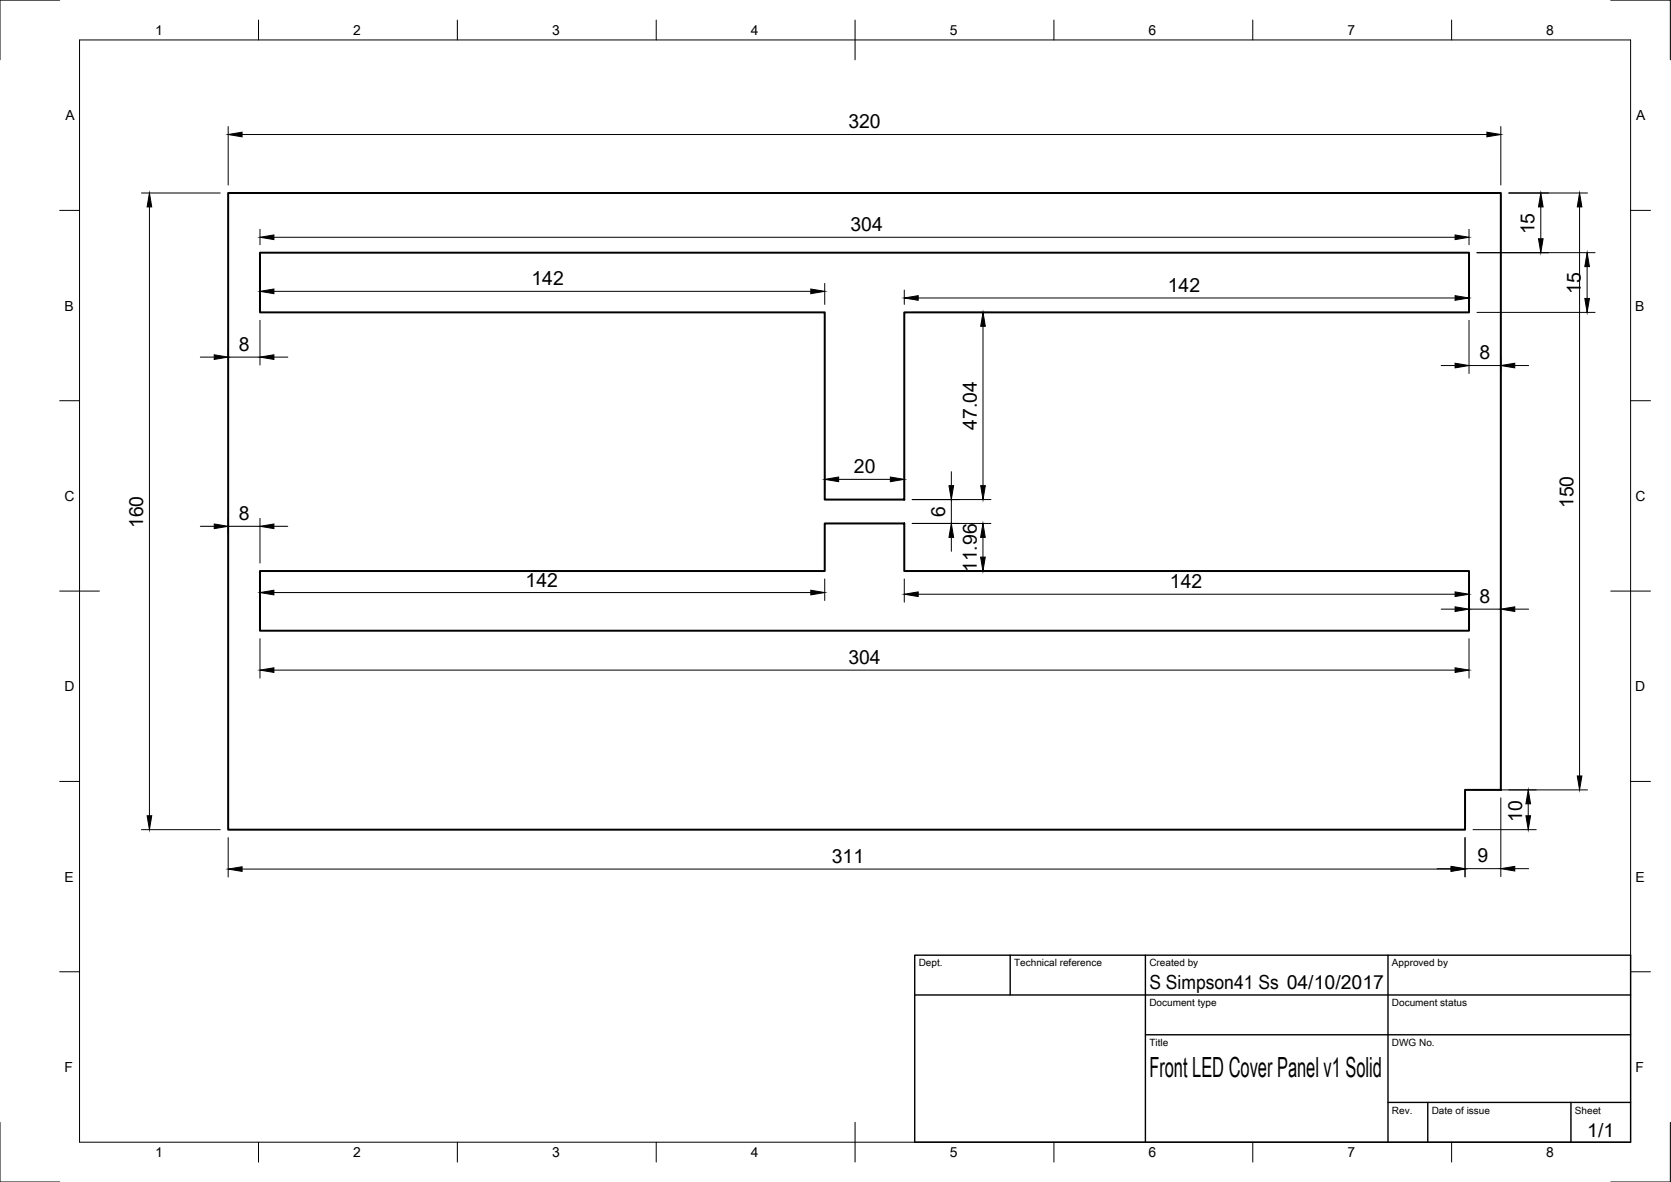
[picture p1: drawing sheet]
<svg xmlns="http://www.w3.org/2000/svg" width="420mm" height="297mm" viewBox="0 0 420 297" stroke-linecap="round" stroke-linejoin="round" font-family="sans-serif">
<!-- layer: Visible -->
<path d="M57.4 48.5h320v150h-9v10h-311zM65.4 63.5h304v15h-142v47h-20v-47h-142zM65.4 143.5h142v-12h20v12h142v15h-304z" fill="none" stroke="#000" stroke-width=".5"/>
<!-- layer: Border -->
<g fill="none" stroke="#000" stroke-width=".25">
<path d="M15 0h-15v15M20 10h390v277h-390zM65 5v5M115 5v5M165 5v5M215 5v10M265 5v5M315 5v5M365 5v5M405 0h15v15M15 52.9h5M410 52.9h5"/>
<path d="M15 100.7h5M410 100.7h5M15 148.5h10M405 148.5h10M15 196.4h5M410 196.4h5M15 244.2h5M410 244.2h5M0 282v15h15M65 287v5M115 287v5M165 287v5"/>
<path d="M215 282v10M265 287v5M315 287v5M365 287v5M420 282v15h-15"/>
</g>
<!-- layer: TitleBlock -->
<path d="M230 240h180v47h-180zM230 250h180M254 240v10M288 240v47M349 240v47M288 260h122M349 277h61M359 277v10M395 277v10" fill="none" stroke="#000" stroke-width=".35"/>
<!-- layer: Dimensions -->
<g fill="none" stroke="#000" stroke-width=".25">
<path d="M57.4 31.8v14.7M60.9 33.8h313M377.4 31.8v14.7M35.6 48.5h19.8M37.6 52v153M65.4 57.6v3.9M68.9 59.6h297M369.4 57.6v3.9M379.4 48.5h19.8M387.4 52v8M397.2 52v143M65.4 71.2v5.3"/>
<path d="M68.9 73.2h135M207.4 71.2v5.3M227.4 72.9v3.6M229.4 78.5h19.8M230.9 74.9h135M369.4 72.9v3.6M371.4 63.5h29.7M371.4 78.5h29.7M399.1 67v8M50.4 89.7h3.5M57.4 87.7v2.6M57.4 89.7h8"/>
<path d="M65.4 80.5v11.2M68.9 89.7h3.5M247.2 82v40M362.4 91.9h3.5M369.4 80.5v13.4M369.4 91.9h8M377.4 89.9v3.5M380.9 91.9h3.5M207.4 118.5v5M227.4 118.5v5M239.2 118.5v3.5M50.4 132.3h3.5"/>
<path d="M57.4 130.3v3.7M57.4 132.3h8M65.4 130.3v11.2M68.9 132.3h3.5M210.9 120.5h13M229.4 125.5h19.8M229.4 131.5h19.8M239.2 125.5v6M239.2 135v3.5M247.2 135v5M65.4 145.5v5.4M68.9 148.9h135"/>
<path d="M207.4 145.5v5.4M227.4 145.5v5.8M229.4 143.5h19.8M230.9 149.3h135M362.4 153.1h3.5M369.4 145.5v5.8M369.4 153.1h8M380.9 153.1h3.5M65.4 160.5v9.9M68.9 168.4h297M369.4 160.5v9.9M370.4 198.5h28.8"/>
<path d="M35.6 208.5h19.8M57.4 210.5v9.9M60.9 218.4h304M361.4 218.3h3.5M368.4 210.5v9.9M368.4 218.3h9M370.4 208.5h15.9M377.4 200.5v19.8M380.9 218.3h3.5M384.3 202v3"/>
</g>
<g fill="#000" stroke="#000" stroke-width=".25">
<path d="M57.4 33.8l3.5-.6v1.2zM373.9 33.2l3.5 .6-3.5 .6zM37.6 48.5l.6 3.5h-1.2zM65.4 59.6l3.5-.6v1.2zM365.9 59l3.5 .6-3.5 .6zM387.4 48.5l.6 3.5h-1.2zM397.2 48.5l.6 3.5h-1.2zM65.4 73.2l3.5-.6v1.2zM203.9 72.6l3.5 .6-3.5 .6zM227.4 74.9l3.5-.6v1.2zM365.9 74.3l3.5 .6-3.5 .6zM386.8 60h1.2l-.6 3.5z"/>
<path d="M399.1 63.5l.6 3.5h-1.2zM398.5 75h1.2l-.6 3.5zM53.9 89.2l3.5 .5-3.5 .6zM65.4 89.7l3.5-.5v1.1zM247.2 78.5l.6 3.5h-1.2zM365.9 91.3l3.5 .6-3.5 .5zM377.4 91.9l3.5-.6v1.1zM207.4 120.5l3.5-.6v1.1zM223.9 119.9l3.5 .6-3.5 .5zM53.9 131.7l3.5 .6-3.5 .5zM65.4 132.3l3.5-.6v1.1zM239.2 131.5l.6 3.5h-1.2z"/>
<path d="M238.6 122h1.2l-.6 3.5zM247.2 131.5l.5 3.5h-1.1zM246.6 122h1.2l-.6 3.5zM65.4 148.9l3.5-.6v1.2zM203.9 148.3l3.5 .6-3.5 .6zM227.4 149.3l3.5-.6v1.2zM246.6 140h1.1l-.5 3.5zM365.9 148.7l3.5 .6-3.5 .6zM365.9 152.5l3.5 .6-3.5 .6zM377.4 153.1l3.5-.6v1.2zM65.4 168.4l3.5-.6v1.2zM365.9 167.8l3.5 .6-3.5 .6z"/>
<path d="M396.6 195h1.2l-.6 3.5zM37 205h1.2l-.6 3.5zM57.4 218.4l3.5-.6v1.2zM364.9 217.8l3.5 .6-3.5 .6zM364.9 217.7l3.5 .6-3.5 .6zM377.4 218.3l3.5-.6v1.2zM383.7 205h1.1l-.5 3.5zM384.3 198.5l.5 3.5h-1.1z"/>
</g>
<text font-size="7" x="289" y="270.5">Front LED Cover Panel v1 Solid</text>
<g font-size="4.9">
<text x="213.3" y="32.2">320</text>
<text x="213.8" y="58.1">304</text>
<text x="385.9" y="58.9" transform="rotate(-90 385.9 58.9)">15</text>
<text x="133.6" y="71.7">142</text>
<text x="293.6" y="73.4">142</text>
<text x="397.5" y="73.9" transform="rotate(-90 397.5 73.9)">15</text>
<text x="60" y="88.2">8</text>
<text x="372" y="90.3">8</text>
<text x="245.6" y="108.1" transform="rotate(-90 245.6 108.1)">47.04</text>
<text x="214.7" y="118.9">20</text>
<text x="60" y="130.7">8</text>
<text x="237.6" y="129.9" transform="rotate(-90 237.6 129.9)">6</text>
<text x="395.6" y="127.7" transform="rotate(-90 395.6 127.7)">150</text>
<text x="36" y="132.7" transform="rotate(-90 36 132.7)">160</text>
<text x="245.6" y="143.8" transform="rotate(-90 245.6 143.8)">11.96</text>
<text x="132.2" y="147.4">142</text>
<text x="294.2" y="147.8">142</text>
<text x="372" y="151.5">8</text>
<text x="213.3" y="166.8">304</text>
<text x="382.7" y="206.6" transform="rotate(-90 382.7 206.6)">10</text>
<text x="209.1" y="216.8">311</text>
<text x="371.5" y="216.7">9</text>
<text x="289" y="248.5">S Simpson41 Ss 04/10/2017</text>
<text x="399.1" y="285.6">1/1</text>
</g>
<g font-size="3.5">
<text x="39" y="8.8">1</text>
<text x="88.8" y="8.8">2</text>
<text x="138.8" y="8.8">3</text>
<text x="188.7" y="8.8">4</text>
<text x="238.8" y="8.8">5</text>
<text x="288.7" y="8.8">6</text>
<text x="338.8" y="8.8">7</text>
<text x="388.8" y="8.8">8</text>
<text x="16.4" y="30.2">A</text>
<text x="411.4" y="30.2">A</text>
<text x="16.2" y="78">B</text>
<text x="411.2" y="78">B</text>
<text x="16.2" y="125.9">C</text>
<text x="411.2" y="125.9">C</text>
<text x="16.2" y="173.7">D</text>
<text x="411.2" y="173.7">D</text>
<text x="16.2" y="221.5">E</text>
<text x="411.2" y="221.5">E</text>
<text x="16.2" y="269.4">F</text>
<text x="411.2" y="269.4">F</text>
<text x="39" y="290.8">1</text>
<text x="88.8" y="290.8">2</text>
<text x="138.8" y="290.8">3</text>
<text x="188.7" y="290.8">4</text>
<text x="238.8" y="290.8">5</text>
<text x="288.7" y="290.8">6</text>
<text x="338.8" y="290.8">7</text>
<text x="388.8" y="290.8">8</text>
</g>
<g font-size="2.5">
<text x="231" y="242.8">Dept.</text>
<text x="255" y="242.8">Technical reference</text>
<text x="289" y="242.8">Created by</text>
<text x="350" y="242.8">Approved by</text>
<text x="289" y="252.8">Document type</text>
<text x="350" y="252.8">Document status</text>
<text x="289" y="262.8">Title</text>
<text x="350" y="262.8">DWG No.</text>
<text x="350" y="279.8">Rev.</text>
<text x="360" y="279.8">Date of issue</text>
<text x="396" y="279.8">Sheet</text>
</g>
</svg>
